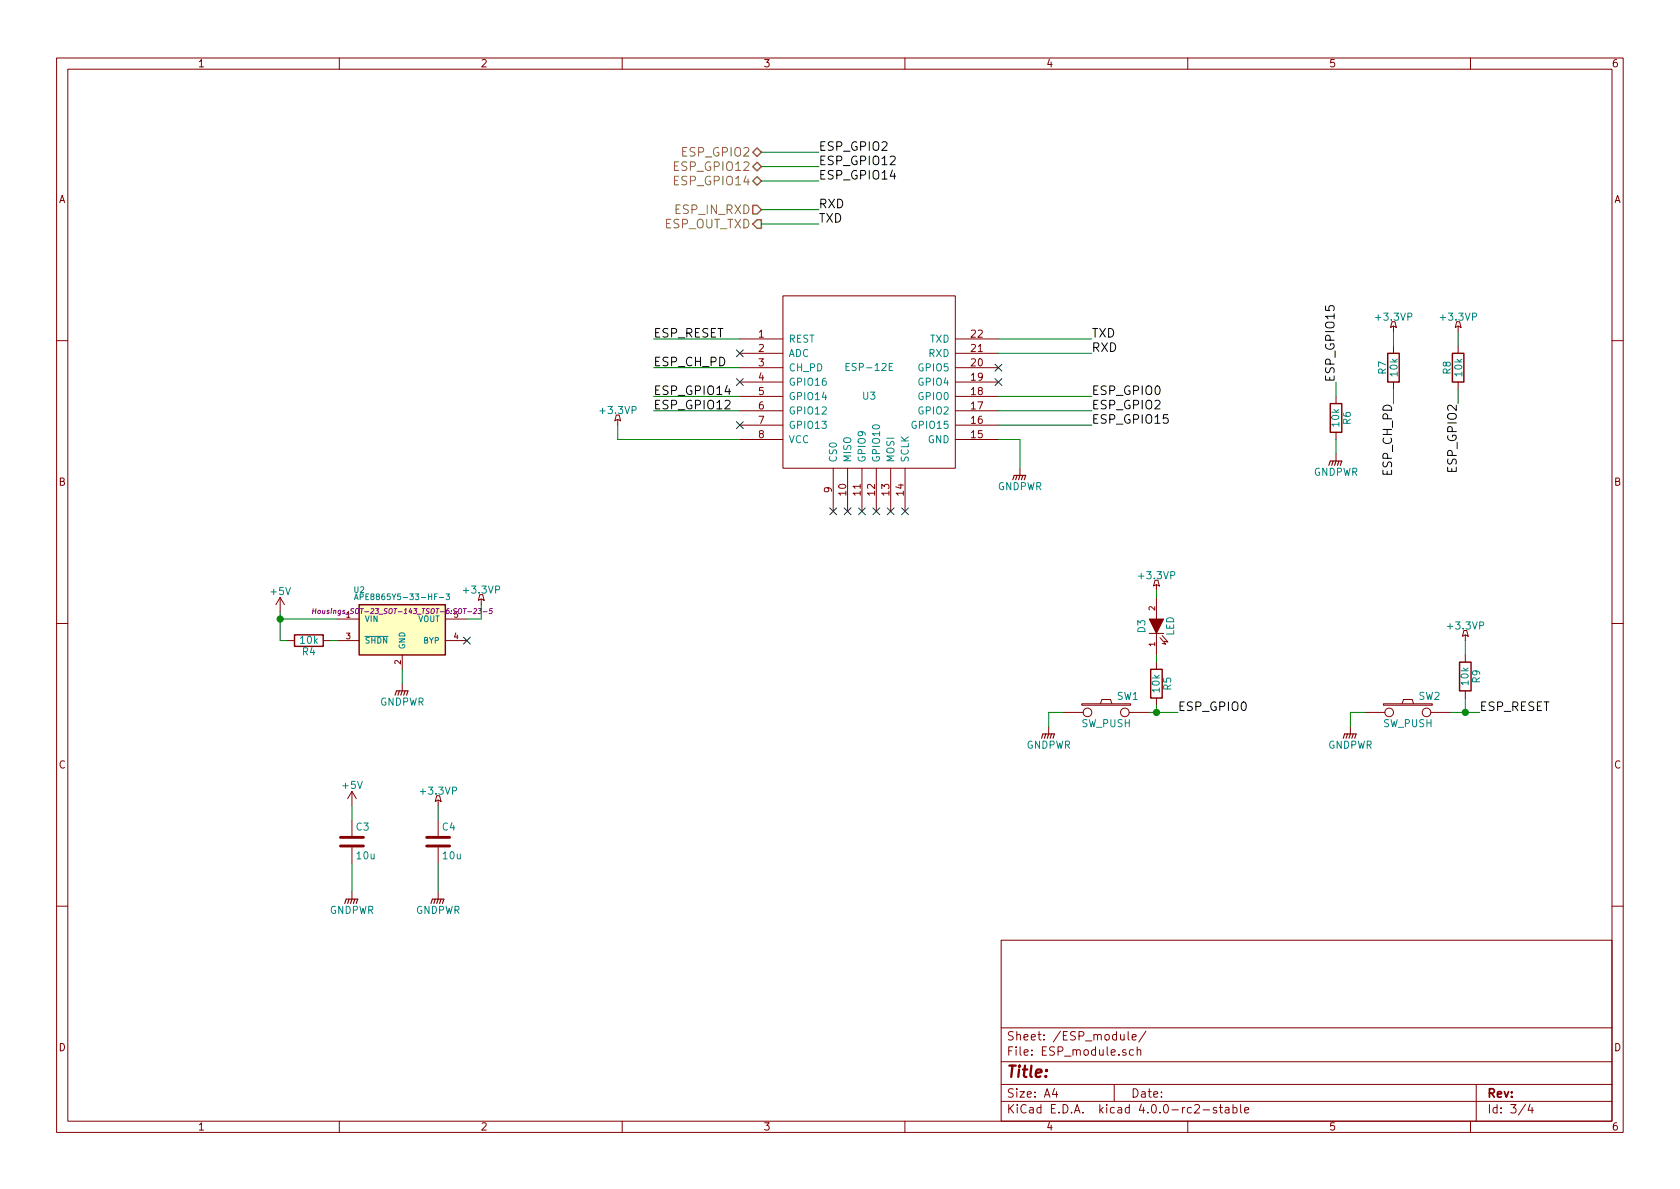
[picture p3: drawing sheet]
EESchema Schematic File Version 2
LIBS:weatherstation-rescue
LIBS:power
LIBS:device
LIBS:transistors
LIBS:conn
LIBS:linear
LIBS:regul
LIBS:74xx
LIBS:cmos4000
LIBS:adc-dac
LIBS:memory
LIBS:xilinx
LIBS:microcontrollers
LIBS:dsp
LIBS:microchip
LIBS:analog_switches
LIBS:motorola
LIBS:texas
LIBS:intel
LIBS:audio
LIBS:interface
LIBS:digital-audio
LIBS:philips
LIBS:display
LIBS:cypress
LIBS:siliconi
LIBS:opto
LIBS:atmel
LIBS:contrib
LIBS:valves
LIBS:ESP8266
LIBS:ft232rl
LIBS:weatherstation-cache
EELAYER 25 0
EELAYER END
$Descr A4 11693 8268
encoding utf-8
Sheet 3 4
Title ""
Date ""
Rev ""
Comp ""
Comment1 ""
Comment2 ""
Comment3 ""
Comment4 ""
$EndDescr
$Comp
L ESP-12E U3
U 1 1
P 6050 2650
F 0 "U3" H 6050 2550 50  0000 C CNN
F 1 "ESP-12E" H 6050 2750 50  0000 C CNN
F 2 "ESP8266:ESP-12E" H 6050 2650 50  0001 C CNN
F 3 "" H 6050 2650 50  0001 C CNN
	1    6050 2650
	1    0    0    -1  
$EndComp
$Comp
L SW_PUSH SW2
U 1 1
P 9800 4950
F 0 "SW2" H 9950 5060 50  0000 C CNN
F 1 "SW_PUSH" H 9800 4870 50  0000 C CNN
F 2 "EVQP2:SW_SPST_EVQP2" H 9800 4950 60  0001 C CNN
F 3 "" H 9800 4950 60  0000 C CNN
F 4 "http://uk.rs-online.com/web/p/tactile-switches/7561789/" H 9800 4950 60  0001 C CNN "RS_Part"
	1    9800 4950
	1    0    0    -1  
$EndComp
$Comp
L R R4
U 1 1
P 2150 4450
F 0 "R4" V 2230 4450 50  0000 C CNN
F 1 "10k" V 2150 4450 50  0000 C CNN
F 2 "Resistors_SMD:R_0805_HandSoldering" V 2080 4450 30  0001 C CNN
F 3 "" H 2150 4450 30  0000 C CNN
	1    2150 4450
	0    1    1    0   
$EndComp
$Comp
L C C4
U 1 1
P 3050 5850
F 0 "C4" H 3075 5950 50  0000 L CNN
F 1 "10u" H 3075 5750 50  0000 L CNN
F 2 "Resistors_SMD:R_0603_HandSoldering" H 3088 5700 30  0001 C CNN
F 3 "" H 3050 5850 60  0000 C CNN
	1    3050 5850
	1    0    0    -1  
$EndComp
$Comp
L APE8865Y5-33-HF-3 U2
U 1 1
P 2800 4350
F 0 "U2" H 2500 4600 40  0000 C CNN
F 1 "APE8865Y5-33-HF-3" H 2800 4550 40  0000 C CNN
F 2 "Housings_SOT-23_SOT-143_TSOT-6:SOT-23-5" H 2800 4450 35  0000 C CIN
F 3 "" H 2800 4350 60  0000 C CNN
	1    2800 4350
	1    0    0    -1  
$EndComp
$Comp
L LED D3
U 1 1
P 8050 4350
F 0 "D3" H 8050 4450 50  0000 C CNN
F 1 "LED" H 8050 4250 50  0000 C CNN
F 2 "Resistors_SMD:R_0805_HandSoldering" H 8050 4350 60  0001 C CNN
F 3 "" H 8050 4350 60  0000 C CNN
	1    8050 4350
	0    -1   -1   0   
$EndComp
$Comp
L R R6
U 1 1
P 9300 2900
F 0 "R6" V 9380 2900 50  0000 C CNN
F 1 "10k" V 9300 2900 50  0000 C CNN
F 2 "Resistors_SMD:R_0805_HandSoldering" V 9230 2900 30  0001 C CNN
F 3 "" H 9300 2900 30  0000 C CNN
	1    9300 2900
	1    0    0    -1  
$EndComp
$Comp
L GNDPWR #PWR08
U 1 1
P 9300 3150
F 0 "#PWR08" H 9300 2950 50  0001 C CNN
F 1 "GNDPWR" H 9300 3020 50  0000 C CNN
F 2 "" H 9300 3100 60  0000 C CNN
F 3 "" H 9300 3100 60  0000 C CNN
	1    9300 3150
	1    0    0    -1  
$EndComp
Wire Wire Line
	9300 3050 9300 3150
Text Label 7600 2950 0    60   ~ 0
ESP_GPIO15
Wire Wire Line
	6950 2950 7600 2950
Text Label 9300 2650 1    60   ~ 0
ESP_GPIO15
Wire Wire Line
	9300 2650 9300 2750
Text Label 4550 2550 0    60   ~ 0
ESP_CH_PD
Wire Wire Line
	4550 2550 5150 2550
$Comp
L R R7
U 1 1
P 9700 2550
F 0 "R7" V 9780 2550 50  0000 C CNN
F 1 "10k" V 9700 2550 50  0000 C CNN
F 2 "Resistors_SMD:R_0805_HandSoldering" V 9630 2550 30  0001 C CNN
F 3 "" H 9700 2550 30  0000 C CNN
	1    9700 2550
	-1   0    0    1   
$EndComp
Wire Wire Line
	9700 2400 9700 2300
Text Label 9700 2800 3    60   ~ 0
ESP_CH_PD
Wire Wire Line
	9700 2800 9700 2700
$Comp
L +3.3VP #PWR09
U 1 1
P 3350 4200
F 0 "#PWR09" H 3500 4150 50  0001 C CNN
F 1 "+3.3VP" H 3350 4300 50  0000 C CNN
F 2 "" H 3350 4200 60  0000 C CNN
F 3 "" H 3350 4200 60  0000 C CNN
	1    3350 4200
	1    0    0    -1  
$EndComp
Wire Wire Line
	3350 4200 3350 4300
Wire Wire Line
	3350 4300 3250 4300
$Comp
L +3.3VP #PWR010
U 1 1
P 9700 2300
F 0 "#PWR010" H 9850 2250 50  0001 C CNN
F 1 "+3.3VP" H 9700 2400 50  0000 C CNN
F 2 "" H 9700 2300 60  0000 C CNN
F 3 "" H 9700 2300 60  0000 C CNN
	1    9700 2300
	1    0    0    -1  
$EndComp
$Comp
L R R8
U 1 1
P 10150 2550
F 0 "R8" V 10230 2550 50  0000 C CNN
F 1 "10k" V 10150 2550 50  0000 C CNN
F 2 "Resistors_SMD:R_0805_HandSoldering" V 10080 2550 30  0001 C CNN
F 3 "" H 10150 2550 30  0000 C CNN
	1    10150 2550
	-1   0    0    1   
$EndComp
Wire Wire Line
	10150 2400 10150 2300
Text Label 10150 2800 3    60   ~ 0
ESP_GPIO2
Wire Wire Line
	10150 2800 10150 2700
$Comp
L +3.3VP #PWR011
U 1 1
P 10150 2300
F 0 "#PWR011" H 10300 2250 50  0001 C CNN
F 1 "+3.3VP" H 10150 2400 50  0000 C CNN
F 2 "" H 10150 2300 60  0000 C CNN
F 3 "" H 10150 2300 60  0000 C CNN
	1    10150 2300
	1    0    0    -1  
$EndComp
Text Label 7600 2850 0    60   ~ 0
ESP_GPIO2
Wire Wire Line
	6950 2850 7600 2850
$Comp
L R R9
U 1 1
P 10200 4700
F 0 "R9" V 10280 4700 50  0000 C CNN
F 1 "10k" V 10200 4700 50  0000 C CNN
F 2 "Resistors_SMD:R_0805_HandSoldering" V 10130 4700 30  0001 C CNN
F 3 "" H 10200 4700 30  0000 C CNN
	1    10200 4700
	1    0    0    -1  
$EndComp
$Comp
L GNDPWR #PWR012
U 1 1
P 9400 5050
F 0 "#PWR012" H 9400 4850 50  0001 C CNN
F 1 "GNDPWR" H 9400 4920 50  0000 C CNN
F 2 "" H 9400 5000 60  0000 C CNN
F 3 "" H 9400 5000 60  0000 C CNN
	1    9400 5050
	1    0    0    -1  
$EndComp
$Comp
L +3.3VP #PWR013
U 1 1
P 10200 4450
F 0 "#PWR013" H 10350 4400 50  0001 C CNN
F 1 "+3.3VP" H 10200 4550 50  0000 C CNN
F 2 "" H 10200 4450 60  0000 C CNN
F 3 "" H 10200 4450 60  0000 C CNN
	1    10200 4450
	1    0    0    -1  
$EndComp
Wire Wire Line
	9500 4950 9400 4950
Wire Wire Line
	9400 4950 9400 5050
Wire Wire Line
	10100 4950 10300 4950
Wire Wire Line
	10200 4950 10200 4850
Wire Wire Line
	10200 4550 10200 4450
Text Label 10300 4950 0    60   ~ 0
ESP_RESET
Connection ~ 10200 4950
$Comp
L SW_PUSH SW1
U 1 1
P 7700 4950
F 0 "SW1" H 7850 5060 50  0000 C CNN
F 1 "SW_PUSH" H 7700 4870 50  0000 C CNN
F 2 "EVQP2:SW_SPST_EVQP2" H 7700 4950 60  0001 C CNN
F 3 "" H 7700 4950 60  0000 C CNN
F 4 "http://uk.rs-online.com/web/p/tactile-switches/7561789/" H 7700 4950 60  0001 C CNN "RS_Part"
	1    7700 4950
	1    0    0    -1  
$EndComp
$Comp
L GNDPWR #PWR014
U 1 1
P 7300 5050
F 0 "#PWR014" H 7300 4850 50  0001 C CNN
F 1 "GNDPWR" H 7300 4920 50  0000 C CNN
F 2 "" H 7300 5000 60  0000 C CNN
F 3 "" H 7300 5000 60  0000 C CNN
	1    7300 5050
	1    0    0    -1  
$EndComp
Wire Wire Line
	7400 4950 7300 4950
Wire Wire Line
	7300 4950 7300 5050
Wire Wire Line
	8000 4950 8200 4950
Text Label 8200 4950 0    60   ~ 0
ESP_GPIO0
Text Label 4550 2350 0    60   ~ 0
ESP_RESET
Wire Wire Line
	4550 2350 5150 2350
Text Label 7600 2750 0    60   ~ 0
ESP_GPIO0
Wire Wire Line
	6950 2750 7600 2750
$Comp
L R R5
U 1 1
P 8050 4750
F 0 "R5" V 8130 4750 50  0000 C CNN
F 1 "10k" V 8050 4750 50  0000 C CNN
F 2 "Resistors_SMD:R_0805_HandSoldering" V 7980 4750 30  0001 C CNN
F 3 "" H 8050 4750 30  0000 C CNN
	1    8050 4750
	1    0    0    -1  
$EndComp
$Comp
L +3.3VP #PWR015
U 1 1
P 8050 4100
F 0 "#PWR015" H 8200 4050 50  0001 C CNN
F 1 "+3.3VP" H 8050 4200 50  0000 C CNN
F 2 "" H 8050 4100 60  0000 C CNN
F 3 "" H 8050 4100 60  0000 C CNN
	1    8050 4100
	1    0    0    -1  
$EndComp
Wire Wire Line
	8050 4100 8050 4150
Wire Wire Line
	8050 4550 8050 4600
Wire Wire Line
	8050 4900 8050 4950
Connection ~ 8050 4950
$Comp
L +3.3VP #PWR016
U 1 1
P 3050 5600
F 0 "#PWR016" H 3200 5550 50  0001 C CNN
F 1 "+3.3VP" H 3050 5700 50  0000 C CNN
F 2 "" H 3050 5600 60  0000 C CNN
F 3 "" H 3050 5600 60  0000 C CNN
	1    3050 5600
	1    0    0    -1  
$EndComp
$Comp
L GNDPWR #PWR017
U 1 1
P 3050 6200
F 0 "#PWR017" H 3050 6000 50  0001 C CNN
F 1 "GNDPWR" H 3050 6070 50  0000 C CNN
F 2 "" H 3050 6150 60  0000 C CNN
F 3 "" H 3050 6150 60  0000 C CNN
	1    3050 6200
	1    0    0    -1  
$EndComp
$Comp
L C C3
U 1 1
P 2450 5850
F 0 "C3" H 2475 5950 50  0000 L CNN
F 1 "10u" H 2475 5750 50  0000 L CNN
F 2 "Resistors_SMD:R_0603_HandSoldering" H 2488 5700 30  0001 C CNN
F 3 "" H 2450 5850 60  0000 C CNN
	1    2450 5850
	1    0    0    -1  
$EndComp
$Comp
L GNDPWR #PWR018
U 1 1
P 2450 6200
F 0 "#PWR018" H 2450 6000 50  0001 C CNN
F 1 "GNDPWR" H 2450 6070 50  0000 C CNN
F 2 "" H 2450 6150 60  0000 C CNN
F 3 "" H 2450 6150 60  0000 C CNN
	1    2450 6200
	1    0    0    -1  
$EndComp
$Comp
L +5V #PWR019
U 1 1
P 2450 5600
F 0 "#PWR019" H 2450 5450 50  0001 C CNN
F 1 "+5V" H 2450 5740 50  0000 C CNN
F 2 "" H 2450 5600 60  0000 C CNN
F 3 "" H 2450 5600 60  0000 C CNN
	1    2450 5600
	1    0    0    -1  
$EndComp
$Comp
L +5V #PWR020
U 1 1
P 1950 4250
F 0 "#PWR020" H 1950 4100 50  0001 C CNN
F 1 "+5V" H 1950 4390 50  0000 C CNN
F 2 "" H 1950 4250 60  0000 C CNN
F 3 "" H 1950 4250 60  0000 C CNN
	1    1950 4250
	1    0    0    -1  
$EndComp
Wire Wire Line
	1950 4250 1950 4450
Wire Wire Line
	1950 4300 2350 4300
Wire Wire Line
	1950 4450 2000 4450
Connection ~ 1950 4300
Wire Wire Line
	2300 4450 2350 4450
$Comp
L GNDPWR #PWR021
U 1 1
P 2800 4750
F 0 "#PWR021" H 2800 4550 50  0001 C CNN
F 1 "GNDPWR" H 2800 4620 50  0000 C CNN
F 2 "" H 2800 4700 60  0000 C CNN
F 3 "" H 2800 4700 60  0000 C CNN
	1    2800 4750
	1    0    0    -1  
$EndComp
Wire Wire Line
	2800 4650 2800 4750
Wire Wire Line
	2450 5600 2450 5700
Wire Wire Line
	2450 6000 2450 6200
Wire Wire Line
	3050 5600 3050 5700
Wire Wire Line
	3050 6000 3050 6200
Text HLabel 5300 1050 0    60   BiDi ~ 0
ESP_GPIO2
Text HLabel 5300 1450 0    60   Input ~ 0
ESP_IN_RXD
Text HLabel 5300 1550 0    60   Output ~ 0
ESP_OUT_TXD
Text Label 7600 2350 0    60   ~ 0
TXD
Text Label 7600 2450 0    60   ~ 0
RXD
Wire Wire Line
	6950 2350 7600 2350
Wire Wire Line
	7600 2450 6950 2450
Wire Wire Line
	4550 2750 5150 2750
Wire Wire Line
	5150 2850 4550 2850
Text HLabel 5300 1150 0    60   BiDi ~ 0
ESP_GPIO12
Text HLabel 5300 1250 0    60   BiDi ~ 0
ESP_GPIO14
Text Label 5700 1050 0    60   ~ 0
ESP_GPIO2
Text Label 5700 1150 0    60   ~ 0
ESP_GPIO12
Text Label 5700 1250 0    60   ~ 0
ESP_GPIO14
Text Label 5700 1450 0    60   ~ 0
RXD
Text Label 5700 1550 0    60   ~ 0
TXD
Wire Wire Line
	5300 1050 5700 1050
Wire Wire Line
	5300 1150 5700 1150
Wire Wire Line
	5300 1250 5700 1250
Wire Wire Line
	5300 1450 5700 1450
Wire Wire Line
	5300 1550 5700 1550
$Comp
L +3.3VP #PWR022
U 1 1
P 4300 2950
F 0 "#PWR022" H 4450 2900 50  0001 C CNN
F 1 "+3.3VP" H 4300 3050 50  0000 C CNN
F 2 "" H 4300 2950 60  0000 C CNN
F 3 "" H 4300 2950 60  0000 C CNN
	1    4300 2950
	1    0    0    -1  
$EndComp
Wire Wire Line
	4300 2950 4300 3050
Wire Wire Line
	4300 3050 5150 3050
$Comp
L GNDPWR #PWR023
U 1 1
P 7100 3250
F 0 "#PWR023" H 7100 3050 50  0001 C CNN
F 1 "GNDPWR" H 7100 3120 50  0000 C CNN
F 2 "" H 7100 3200 60  0000 C CNN
F 3 "" H 7100 3200 60  0000 C CNN
	1    7100 3250
	1    0    0    -1  
$EndComp
Wire Wire Line
	6950 3050 7100 3050
Wire Wire Line
	7100 3050 7100 3250
NoConn ~ 5150 2450
NoConn ~ 6300 3550
NoConn ~ 6200 3550
NoConn ~ 6100 3550
NoConn ~ 6000 3550
NoConn ~ 5900 3550
NoConn ~ 5800 3550
NoConn ~ 3250 4450
Text Label 4550 2850 0    60   ~ 0
ESP_GPIO12
Text Label 4550 2750 0    60   ~ 0
ESP_GPIO14
NoConn ~ 6950 2550
NoConn ~ 6950 2650
NoConn ~ 5150 2950
NoConn ~ 5150 2650
$EndSCHEMATC
